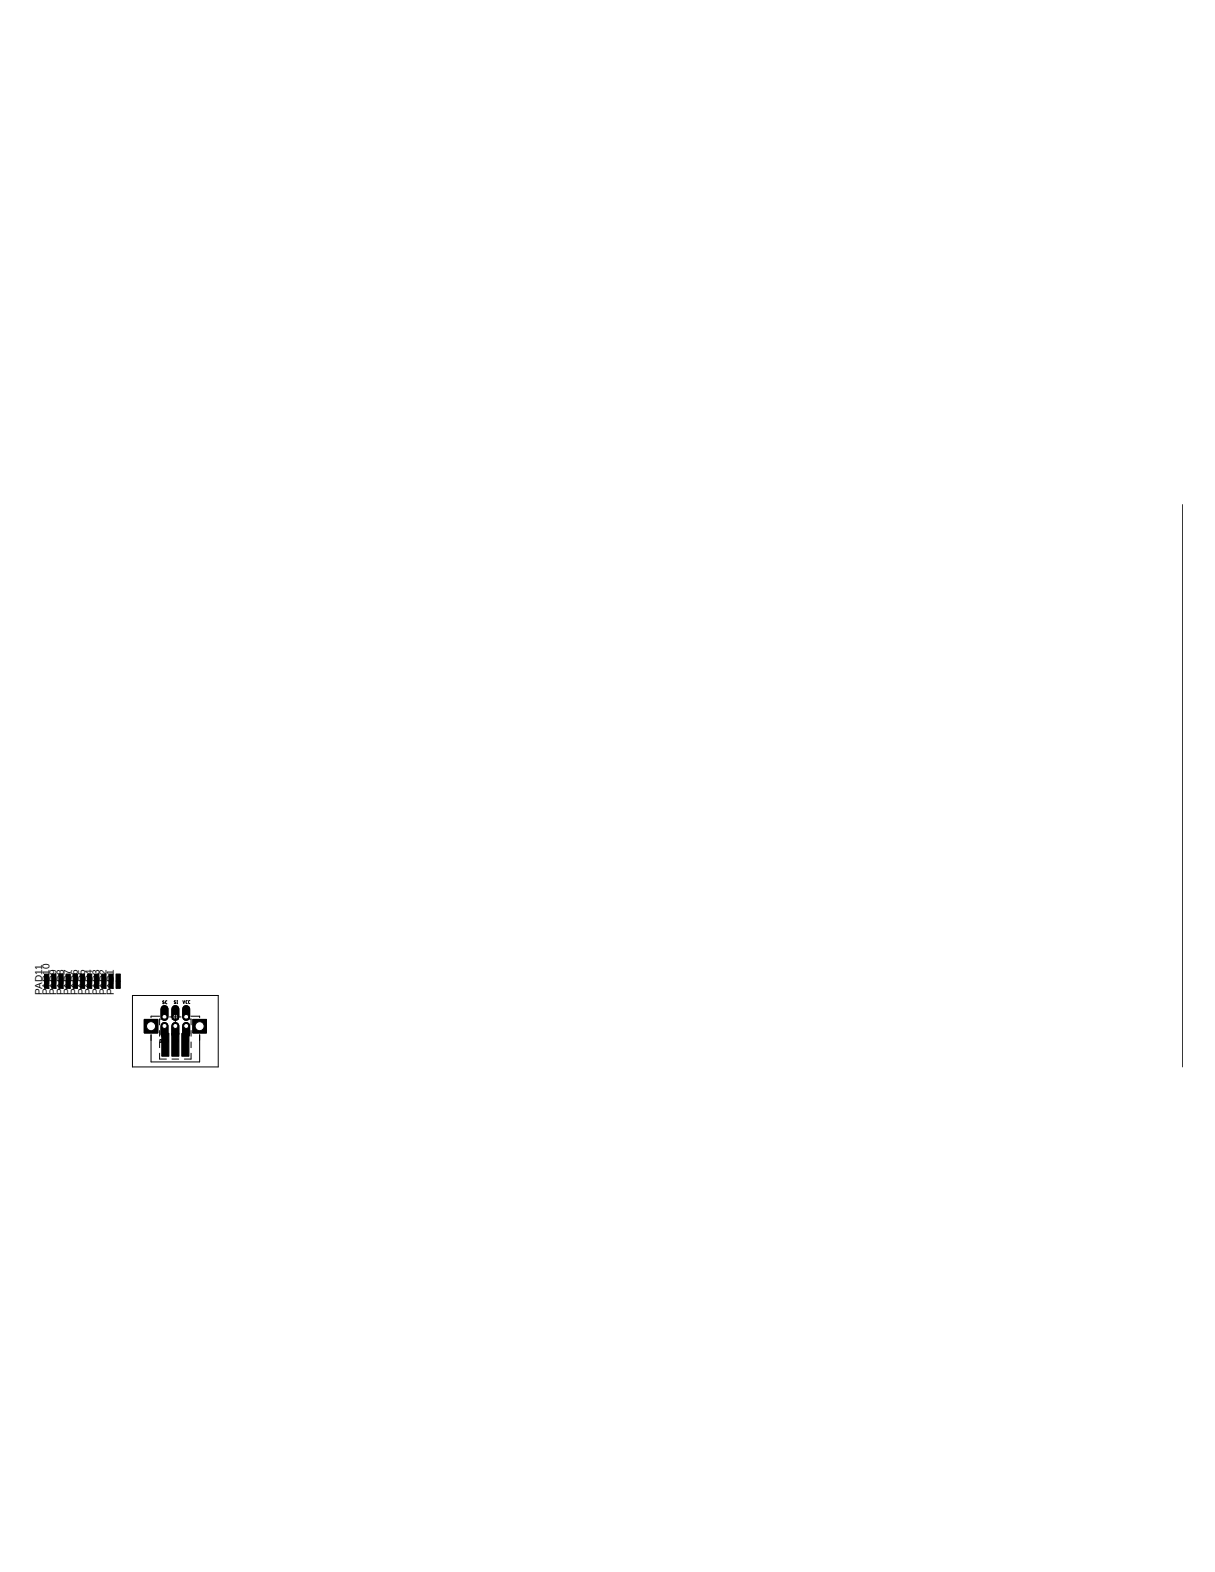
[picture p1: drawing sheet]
<svg xmlns="http://www.w3.org/2000/svg" width="216mm" height="279mm" viewBox="0 0 216 279" stroke-linecap="round" stroke-linejoin="round" font-family="sans-serif">
<path d="M25.6 181.2h2.4v2.4h-2.4z" fill="#000" stroke="#000" stroke-width=".18"/>
<circle cx="26.8" cy="182.4" r=".8" fill="#fff" stroke="#000" stroke-width=".18"/>
<path d="M34.3 181.2h2.4v2.4h-2.4z" fill="#000" stroke="#000" stroke-width=".18"/>
<circle cx="35.5" cy="182.4" r=".8" fill="#fff" stroke="#000" stroke-width=".18"/>
<path d="M33.1 179.3v1.4" fill="none" stroke="#000" stroke-width="1.4"/>
<circle cx="33.1" cy="180.7" r=".44" fill="#fff" stroke="#000" stroke-width=".18"/>
<path d="M31.2 179.3v1.4" fill="none" stroke="#000" stroke-width="1.4"/>
<circle cx="31.2" cy="180.7" r=".44" fill="#fff" stroke="#000" stroke-width=".18"/>
<path d="M29.2 179.3v1.4" fill="none" stroke="#000" stroke-width="1.4"/>
<circle cx="29.2" cy="180.7" r=".44" fill="#fff" stroke="#000" stroke-width=".18"/>
<path d="M33.1 182.4v1.4" fill="none" stroke="#000" stroke-width="1.4"/>
<circle cx="33.1" cy="182.4" r=".44" fill="#fff" stroke="#000" stroke-width=".18"/>
<path d="M31.2 182.4v1.4" fill="none" stroke="#000" stroke-width="1.4"/>
<circle cx="31.2" cy="182.4" r=".44" fill="#fff" stroke="#000" stroke-width=".18"/>
<path d="M29.2 182.4v1.4" fill="none" stroke="#000" stroke-width="1.4"/>
<circle cx="29.2" cy="182.4" r=".44" fill="#fff" stroke="#000" stroke-width=".18"/>
<path d="M7.9 173.1h.8v2.6h-.8zM9.2 173.1h.7v2.6h-.7zM10.5 173.1h.7v2.6h-.7zM11.7 173.1h.8v2.6h-.8zM13 173.1h.8v2.6h-.8zM14.3 173.1h.7v2.6h-.7zM15.5 173.1h.8v2.6h-.8zM16.8 173.1h.8v2.6h-.8zM18.1 173.1h.7v2.6h-.7zM19.3 173.1h.8v2.6h-.8zM20.6 173.1h.8v2.6h-.8zM25.6 181.2h2.4v2.4h-2.4z" fill="#000" stroke="#000" stroke-width=".18"/>
<circle cx="26.8" cy="182.4" r=".8" fill="#fff" stroke="#000" stroke-width=".18"/>
<path d="M34.3 181.2h2.4v2.4h-2.4z" fill="#000" stroke="#000" stroke-width=".18"/>
<circle cx="35.5" cy="182.4" r=".8" fill="#fff" stroke="#000" stroke-width=".18"/>
<path d="M33.1 179.3v1.4" fill="none" stroke="#000" stroke-width="1.4"/>
<circle cx="33.1" cy="180.7" r=".44" fill="#fff" stroke="#000" stroke-width=".18"/>
<path d="M31.2 179.3v1.4" fill="none" stroke="#000" stroke-width="1.4"/>
<circle cx="31.2" cy="180.7" r=".44" fill="#fff" stroke="#000" stroke-width=".18"/>
<path d="M29.2 179.3v1.4" fill="none" stroke="#000" stroke-width="1.4"/>
<circle cx="29.2" cy="180.7" r=".44" fill="#fff" stroke="#000" stroke-width=".18"/>
<path d="M33.1 182.4v1.4" fill="none" stroke="#000" stroke-width="1.4"/>
<circle cx="33.1" cy="182.4" r=".44" fill="#fff" stroke="#000" stroke-width=".18"/>
<path d="M31.2 182.4v1.4" fill="none" stroke="#000" stroke-width="1.4"/>
<circle cx="31.2" cy="182.4" r=".44" fill="#fff" stroke="#000" stroke-width=".18"/>
<path d="M29.2 182.4v1.4" fill="none" stroke="#000" stroke-width="1.4"/>
<circle cx="29.2" cy="182.4" r=".44" fill="#fff" stroke="#000" stroke-width=".18"/>
<g fill="none" stroke="#000" stroke-width=".18">
<path d="M210.2 89.7v99.9M7.9 174.4h.8M8.3 174v.8M9.2 174.4h.7M9.6 174v.8M10.5 174.4h.7M10.8 174v.8M11.7 174.4h.8M12.1 174v.8M13 174.4h.8M13.4 174v.8M14.3 174.4h.7"/>
<path d="M14.6 174v.8M15.6 174.4h.7M15.9 174v.8M16.8 174.4h.8M17.2 174v.8M18.1 174.4h.7M18.5 174v.8M19.4 174.4h.7M19.7 174v.8M20.6 174.4h.8M21 174v.8M23.5 176.9h15.3v12.7h-15.3z"/>
<path d="M29.1 177.9l-.2 .1 .3 .3h-.3M29.7 177.9l-.3 .1v.3l.3 .1M31.2 179.7v2.1M31.2 177.9h-.2l.2 .5-.3-.1M31.5 178.4h.1M31.5 177.9h.1M31.5 177.9v.5M32.5 177.8l.2 .6 .1-.6M33.3 177.8l-.2 .1v.4l.2 .1M33.7 177.8l-.2 .1v.4l.2 .1M26.8 183.9v4.8h8.7v-4.8M28.4 180.6h-1.6v.3"/>
<path d="M28.4 187.2v1h1.2M28.4 183.2v1M28.4 185.2v1M28.7 184.8h-.3l.1 .5h.2l-.1-.3M29.3 184.8v.5l-.3-.5v.5M29.6 181.1h-1.2v1.1M29.6 184.8h.2v.5h-.2zM30.1 180.7h2.1M30.6 188.2h1.1M30.6 181.1h1.1M31.1 184.8h-.3l.3 .4-.3-.1M31.3 184.7l.3 .1v.4h-.3z"/>
<path d="M32.8 181.1h1.2v1.1M32.9 184.8h-.2l.2 .4h-.2M33.2 184.8l.2-.1 .1 .2-.1 .4-.2-.2zM34 180.6h1.5v.3M34 187.2v1h-1.2M34 183.2v1M34 185.2v1"/>
</g>
<path d="M28.7 183.7h1.3v4h-1.3zM30.5 183.7h1.3v4h-1.3zM32.3 183.7h1.3v4h-1.3z" fill="#000" stroke="#000" stroke-width=".18"/>
<g font-size="1.8">
<text x="7.5" y="176.8" transform="rotate(-90 7.5 176.8)">PAD11</text>
<text x="8.8" y="176.8" transform="rotate(-90 8.8 176.8)">PAD10</text>
<text x="10" y="176.8" transform="rotate(-90 10 176.8)">PAD9</text>
<text x="11.3" y="176.8" transform="rotate(-90 11.3 176.8)">PAD8</text>
<text x="12.6" y="176.8" transform="rotate(-90 12.6 176.8)">PAD7</text>
<text x="13.9" y="176.8" transform="rotate(-90 13.9 176.8)">PAD6</text>
<text x="15.1" y="176.8" transform="rotate(-90 15.1 176.8)">PAD5</text>
<text x="16.4" y="176.8" transform="rotate(-90 16.4 176.8)">PAD4</text>
<text x="17.7" y="176.8" transform="rotate(-90 17.7 176.8)">PAD3</text>
<text x="18.9" y="176.8" transform="rotate(-90 18.9 176.8)">PAD2</text>
<text x="20.2" y="176.8" transform="rotate(-90 20.2 176.8)">PAD1</text>
</g>
</svg>
